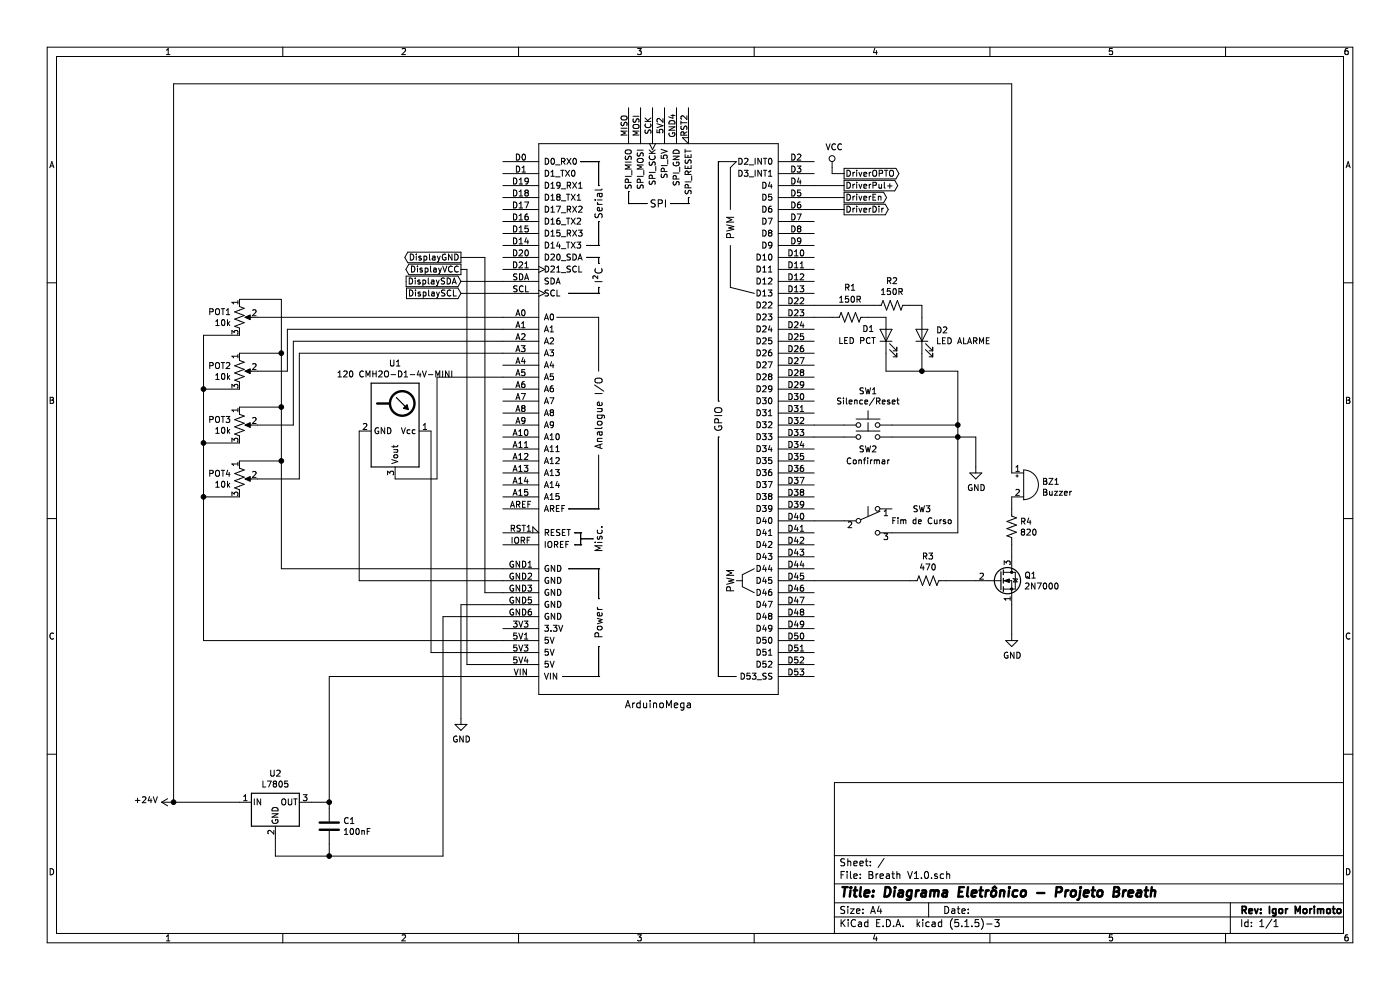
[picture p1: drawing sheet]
EESchema Schematic File Version 4
EELAYER 30 0
EELAYER END
$Descr A4 11693 8268
encoding utf-8
Sheet 1 1
Title "Diagrama Eletrônico - Projeto Breath"
Date ""
Rev "Igor Morimoto"
Comp ""
Comment1 ""
Comment2 ""
Comment3 ""
Comment4 ""
$EndDescr
$Comp
L Switch:SW_Push SW1
U 1 1
P 7250 3550
F 0 "SW1" H 7250 3835 50  0000 C CNN
F 1 "Silence/Reset" H 7250 3750 50  0000 C CNN
F 2 "" H 7250 3750 50  0001 C CNN
F 3 "~" H 7250 3750 50  0001 C CNN
	1    7250 3550
	1    0    0    -1  
$EndComp
$Comp
L Switch:SW_Push SW2
U 1 1
P 7250 3650
F 0 "SW2" H 7250 3550 50  0000 C CNN
F 1 "Confirmar" H 7250 3450 50  0000 C CNN
F 2 "" H 7250 3850 50  0001 C CNN
F 3 "~" H 7250 3850 50  0001 C CNN
	1    7250 3650
	1    0    0    -1  
$EndComp
Wire Wire Line
	6800 3550 7050 3550
Wire Wire Line
	6800 3650 7050 3650
Wire Wire Line
	7450 3550 8000 3550
Wire Wire Line
	8000 3550 8000 3650
Wire Wire Line
	8000 3650 7450 3650
$Comp
L power:GND #PWR?
U 1 1
P 8150 3900
F 0 "#PWR?" H 8150 3650 50  0001 C CNN
F 1 "GND" H 8155 3727 50  0000 C CNN
F 2 "" H 8150 3900 50  0001 C CNN
F 3 "" H 8150 3900 50  0001 C CNN
	1    8150 3900
	1    0    0    -1  
$EndComp
Connection ~ 8000 3650
$Comp
L Switch:SW_Push_SPDT SW3
U 1 1
P 7250 4350
F 0 "SW3" H 7700 4450 50  0000 C CNN
F 1 "Fim de Curso" H 7700 4350 50  0000 C CNN
F 2 "" H 7250 4350 50  0001 C CNN
F 3 "~" H 7250 4350 50  0001 C CNN
	1    7250 4350
	1    0    0    -1  
$EndComp
Wire Wire Line
	7450 4450 8000 4450
Wire Wire Line
	8000 3650 8000 4450
Wire Wire Line
	8000 3650 8150 3650
Wire Wire Line
	8150 3650 8150 3900
$Comp
L Device:R_POT_US POT1
U 1 1
P 2000 2650
F 0 "POT1" H 1932 2696 50  0000 R CNN
F 1 "10k" H 1932 2605 50  0000 R CNN
F 2 "" H 2000 2650 50  0001 C CNN
F 3 "~" H 2000 2650 50  0001 C CNN
	1    2000 2650
	1    0    0    -1  
$EndComp
$Comp
L Device:R_POT_US POT2
U 1 1
P 2000 3100
F 0 "POT2" H 1932 3146 50  0000 R CNN
F 1 "10k" H 1932 3055 50  0000 R CNN
F 2 "" H 2000 3100 50  0001 C CNN
F 3 "~" H 2000 3100 50  0001 C CNN
	1    2000 3100
	1    0    0    -1  
$EndComp
$Comp
L Device:R_POT_US POT3
U 1 1
P 2000 3550
F 0 "POT3" H 1932 3596 50  0000 R CNN
F 1 "10k" H 1932 3505 50  0000 R CNN
F 2 "" H 2000 3550 50  0001 C CNN
F 3 "~" H 2000 3550 50  0001 C CNN
	1    2000 3550
	1    0    0    -1  
$EndComp
$Comp
L Device:R_POT_US POT4
U 1 1
P 2000 4000
F 0 "POT4" H 1932 4046 50  0000 R CNN
F 1 "10k" H 1932 3955 50  0000 R CNN
F 2 "" H 2000 4000 50  0001 C CNN
F 3 "~" H 2000 4000 50  0001 C CNN
	1    2000 4000
	1    0    0    -1  
$EndComp
Wire Wire Line
	1700 2800 2000 2800
Wire Wire Line
	2000 3250 1700 3250
Connection ~ 1700 3250
Wire Wire Line
	1700 3250 1700 2800
Wire Wire Line
	2000 3700 1700 3700
Connection ~ 1700 3700
Wire Wire Line
	1700 3700 1700 3250
Wire Wire Line
	2000 4150 1700 4150
Connection ~ 1700 4150
Wire Wire Line
	1700 4150 1700 3700
Wire Wire Line
	4200 4750 2350 4750
Wire Wire Line
	2000 3850 2350 3850
Wire Wire Line
	2000 3400 2350 3400
Wire Wire Line
	2000 2950 2350 2950
Wire Wire Line
	2350 2500 2000 2500
Wire Wire Line
	4200 5350 1700 5350
Connection ~ 2350 2950
Wire Wire Line
	2350 2950 2350 3400
Connection ~ 2350 3400
Wire Wire Line
	2350 3400 2350 3850
Connection ~ 2350 3850
Wire Wire Line
	2350 3850 2350 4750
Wire Wire Line
	2150 2650 4200 2650
Wire Wire Line
	2350 2500 2350 2950
Wire Wire Line
	1700 4150 1700 5350
Wire Wire Line
	4200 2750 2400 2750
Wire Wire Line
	2400 2750 2400 3100
Wire Wire Line
	2400 3100 2150 3100
Wire Wire Line
	4200 2850 2450 2850
Wire Wire Line
	2450 2850 2450 3550
Wire Wire Line
	2450 3550 2150 3550
Wire Wire Line
	4200 2950 2500 2950
Wire Wire Line
	2500 2950 2500 4000
Wire Wire Line
	2500 4000 2150 4000
$Comp
L Device:Buzzer BZ1
U 1 1
P 8550 4050
F 0 "BZ1" H 8702 4079 50  0000 L CNN
F 1 "Buzzer" H 8702 3988 50  0000 L CNN
F 2 "" V 8525 4150 50  0001 C CNN
F 3 "~" V 8525 4150 50  0001 C CNN
	1    8550 4050
	1    0    0    -1  
$EndComp
Wire Wire Line
	4200 3150 3650 3150
Wire Wire Line
	3650 4000 3300 4000
Wire Wire Line
	3650 3150 3650 4000
$Comp
L Sensor_Pressure:40PC015G U1
U 1 1
P 3300 3600
F 0 "U1" V 2733 3600 50  0000 C CNN
F 1 "120 CMH2O-D1-4V-MINI" V 2824 3600 50  0000 C CNN
F 2 "" H 3400 3600 50  0001 C CNN
F 3 "" H 3400 3600 50  0001 C CNN
	1    3300 3600
	0    1    1    0   
$EndComp
Wire Wire Line
	4200 4850 3000 4850
Wire Wire Line
	3000 4850 3000 3600
Wire Wire Line
	3600 3600 3600 5450
Wire Wire Line
	3600 5450 4200 5450
$Comp
L Regulator_Linear:L7805 U2
U 1 1
P 2300 6700
F 0 "U2" H 2300 6942 50  0000 C CNN
F 1 "L7805" H 2300 6851 50  0000 C CNN
F 2 "" H 2325 6550 50  0001 L CIN
F 3 "http://www.st.com/content/ccc/resource/technical/document/datasheet/41/4f/b3/b0/12/d4/47/88/CD00000444.pdf/files/CD00000444.pdf/jcr:content/translations/en.CD00000444.pdf" H 2300 6650 50  0001 C CNN
	1    2300 6700
	1    0    0    -1  
$EndComp
$Comp
L power:+24V #PWR?
U 1 1
P 1450 6700
F 0 "#PWR?" H 1450 6550 50  0001 C CNN
F 1 "+24V" V 1465 6828 50  0000 L CNN
F 2 "" H 1450 6700 50  0001 C CNN
F 3 "" H 1450 6700 50  0001 C CNN
	1    1450 6700
	0    -1   -1   0   
$EndComp
Wire Wire Line
	4200 5650 2750 5650
Wire Wire Line
	2750 5650 2750 6700
Wire Wire Line
	2750 6700 2600 6700
$Comp
L power:GND #PWR?
U 1 1
P 3850 6000
F 0 "#PWR?" H 3850 5750 50  0001 C CNN
F 1 "GND" H 3855 5827 50  0000 C CNN
F 2 "" H 3850 6000 50  0001 C CNN
F 3 "" H 3850 6000 50  0001 C CNN
	1    3850 6000
	1    0    0    -1  
$EndComp
Wire Wire Line
	2300 7000 2300 7150
Wire Wire Line
	3700 7150 3700 5150
Wire Wire Line
	3700 5150 4200 5150
Wire Wire Line
	3850 6000 3850 5050
Wire Wire Line
	3850 5050 4200 5050
$Comp
L Device:LED D2
U 1 1
P 7700 2800
F 0 "D2" V 7739 2683 50  0000 R CNN
F 1 "LED ALARME" V 7648 2683 50  0000 R CNN
F 2 "" H 7700 2800 50  0001 C CNN
F 3 "~" H 7700 2800 50  0001 C CNN
	1    7700 2800
	0    -1   -1   0   
$EndComp
Wire Wire Line
	7700 2650 7700 2550
Wire Wire Line
	7400 2950 7400 3100
Wire Wire Line
	7400 3100 7700 3100
Wire Wire Line
	7700 3100 7700 2950
Wire Wire Line
	7700 3100 8000 3100
Wire Wire Line
	8000 3100 8000 3550
Connection ~ 7700 3100
Connection ~ 8000 3550
$Comp
L Device:LED D1
U 1 1
P 7400 2800
F 0 "D1" V 7450 3000 50  0000 R CNN
F 1 "LED PCT" V 7350 3200 50  0000 R CNN
F 2 "" H 7400 2800 50  0001 C CNN
F 3 "~" H 7400 2800 50  0001 C CNN
	1    7400 2800
	0    -1   -1   0   
$EndComp
Wire Wire Line
	7400 2650 7250 2650
$Comp
L Device:R_US R2
U 1 1
P 7450 2550
F 0 "R2" V 7245 2550 50  0000 C CNN
F 1 "150R" V 7336 2550 50  0000 C CNN
F 2 "" V 7490 2540 50  0001 C CNN
F 3 "~" H 7450 2550 50  0001 C CNN
	1    7450 2550
	0    1    1    0   
$EndComp
Wire Wire Line
	7700 2550 7600 2550
Wire Wire Line
	7300 2550 6800 2550
$Comp
L Device:R_US R1
U 1 1
P 7100 2650
F 0 "R1" V 6850 2650 50  0000 C CNN
F 1 "150R" V 6950 2650 50  0000 C CNN
F 2 "" V 7140 2640 50  0001 C CNN
F 3 "~" H 7100 2650 50  0001 C CNN
	1    7100 2650
	0    1    1    0   
$EndComp
Wire Wire Line
	6950 2650 6800 2650
$Comp
L Device:C C1
U 1 1
P 2750 6900
F 0 "C1" H 2865 6946 50  0000 L CNN
F 1 "100nF" H 2865 6855 50  0000 L CNN
F 2 "" H 2788 6750 50  0001 C CNN
F 3 "~" H 2750 6900 50  0001 C CNN
	1    2750 6900
	1    0    0    -1  
$EndComp
Wire Wire Line
	2750 6750 2750 6700
Connection ~ 2750 6700
Wire Wire Line
	2750 7050 2750 7150
Text GLabel 3850 2350 0    50   Input ~ 0
DisplaySDA
Text GLabel 3850 2450 0    50   Input ~ 0
DisplaySCL
Wire Wire Line
	3850 2350 4200 2350
Wire Wire Line
	3850 2450 4200 2450
Text GLabel 3850 2250 0    50   Output ~ 0
DisplayVCC
Text GLabel 3850 2150 0    50   Output ~ 0
DisplayGND
Wire Wire Line
	4200 4950 4050 4950
Wire Wire Line
	4050 4950 4050 2150
Wire Wire Line
	4050 2150 3850 2150
Wire Wire Line
	3850 2250 3900 2250
Wire Wire Line
	3900 2250 3900 5550
Wire Wire Line
	3900 5550 4200 5550
Wire Wire Line
	6800 4350 7050 4350
$Comp
L eventArduinoMega-rescue:Arduino_Mega2560_Shield-arduino-eventArduinoMega-rescue ArduinoMega
U 1 1
P 5500 3500
F 0 "ArduinoMega" H 5500 1119 60  0000 C CNN
F 1 "Arduino_Mega2560_Shield-arduino-eventArduinoMega-rescue" H 5500 1013 60  0001 C CNN
F 2 "" H 6200 6250 60  0001 C CNN
F 3 "" H 6200 6250 60  0001 C CNN
	1    5500 3500
	1    0    0    -1  
$EndComp
$Comp
L Transistor_FET:2N7000 Q1
U 1 1
P 8350 4850
F 0 "Q1" H 8554 4896 50  0000 L CNN
F 1 "2N7000" H 8554 4805 50  0000 L CNN
F 2 "Package_TO_SOT_THT:TO-92_Inline" H 8550 4775 50  0001 L CIN
F 3 "https://www.fairchildsemi.com/datasheets/2N/2N7000.pdf" H 8350 4850 50  0001 L CNN
	1    8350 4850
	1    0    0    -1  
$EndComp
$Comp
L Device:R_US R3
U 1 1
P 7750 4850
F 0 "R3" V 7545 4850 50  0000 C CNN
F 1 "470" V 7636 4850 50  0000 C CNN
F 2 "" V 7790 4840 50  0001 C CNN
F 3 "~" H 7750 4850 50  0001 C CNN
	1    7750 4850
	0    1    1    0   
$EndComp
$Comp
L Device:R_US R4
U 1 1
P 8450 4400
F 0 "R4" H 8518 4446 50  0000 L CNN
F 1 "820" H 8518 4355 50  0000 L CNN
F 2 "" V 8490 4390 50  0001 C CNN
F 3 "~" H 8450 4400 50  0001 C CNN
	1    8450 4400
	1    0    0    -1  
$EndComp
Wire Wire Line
	6800 4850 7600 4850
Wire Wire Line
	7900 4850 8150 4850
$Comp
L power:GND #PWR?
U 1 1
P 8450 5300
F 0 "#PWR?" H 8450 5050 50  0001 C CNN
F 1 "GND" H 8455 5127 50  0000 C CNN
F 2 "" H 8450 5300 50  0001 C CNN
F 3 "" H 8450 5300 50  0001 C CNN
	1    8450 5300
	1    0    0    -1  
$EndComp
Wire Wire Line
	8450 4550 8450 4650
Text GLabel 7050 1550 2    50   Output ~ 0
DriverPul+
Text GLabel 7050 1650 2    50   Output ~ 0
DriverEn
Text GLabel 7050 1750 2    50   Output ~ 0
DriverDir
Text GLabel 7050 1450 2    50   Output ~ 0
DriverOPTO
Wire Wire Line
	7050 1550 6800 1550
Wire Wire Line
	7050 1650 6800 1650
Wire Wire Line
	6800 1750 7050 1750
Wire Wire Line
	2300 7150 2750 7150
$Comp
L power:VCC #PWR?
U 1 1
P 6950 1400
F 0 "#PWR?" H 6950 1250 50  0001 C CNN
F 1 "VCC" H 6967 1573 50  0000 C CNN
F 2 "" H 6950 1400 50  0001 C CNN
F 3 "" H 6950 1400 50  0001 C CNN
	1    6950 1400
	1    0    0    -1  
$EndComp
Wire Wire Line
	7050 1450 6950 1450
Wire Wire Line
	6950 1450 6950 1400
Connection ~ 2750 7150
Wire Wire Line
	2750 7150 3700 7150
Wire Wire Line
	8450 5050 8450 5300
Wire Wire Line
	8450 4150 8450 4250
Wire Wire Line
	8450 3950 8450 700 
Wire Wire Line
	8450 700  1450 700 
Wire Wire Line
	1450 700  1450 6700
Connection ~ 1450 6700
Wire Wire Line
	1450 6700 2000 6700
$EndSCHEMATC
